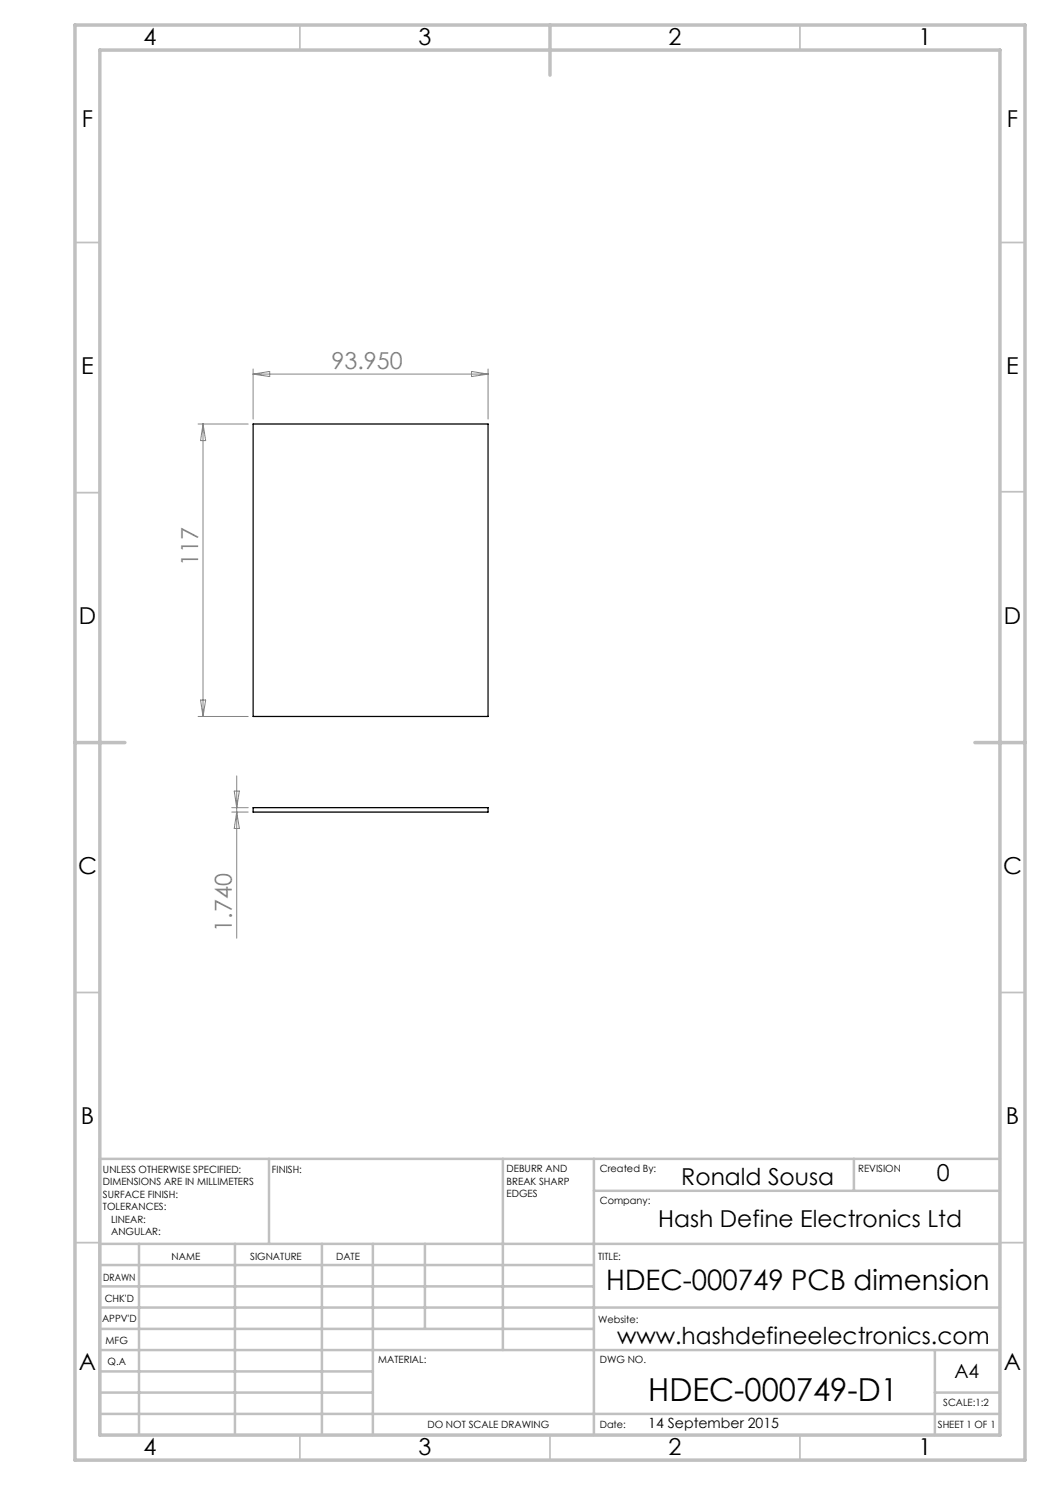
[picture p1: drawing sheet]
<svg xmlns="http://www.w3.org/2000/svg" width="210mm" height="297mm" viewBox="0 0 210 297" stroke-linecap="round" stroke-linejoin="round" font-family="sans-serif">
<g fill="none" stroke="#c0c0c0" stroke-width=".35">
<path d="M60 5v5M160 5v5M15 48.5h5M200 48.5h5M15 98.5h5M200 98.4h5M15 198.5h5M200 198.5h5M15 248.5h5M200 248.5h5M60 287v5M110 287v5"/>
<path d="M160 287v5"/>
</g>
<g fill="none" stroke="#c0c0c0" stroke-width=".5">
<path d="M53.8 231.8v17M100.6 231.8v38.2M118.8 231.8v55.2M118.8 238.2h81.2M170.8 231.8v6.4M200 231.8h-180v55.2M20 248.8h180M20 257.3h98.8M20 253h98.8M27.8 248.8v38.2M47 248.8v38.2M64.4 248.8v38.2"/>
<path d="M74.6 248.8v38.2M85 248.8v17M20 265.8h98.8M20 261.5h180M20 278.5h54.6M20 274.3h54.6M20 270h180M187 278.5h13M187 270v17M20 282.8h180"/>
</g>
<path d="M15 5h190v287h-190zM20 10h180v277h-180zM110 5v10M15 148.5h10M195 148.5h10" fill="none" stroke="#c0c0c0" stroke-width=".7"/>
<g fill="none" stroke="#808080" stroke-width=".2">
<path d="M50.6 73.8v10M50.6 74.8h47M50.6 74.8l3.3-.5v1zM94.3 74.3l3.3 .5-3.3 .5zM97.6 73.8v10M39.6 84.8h10M40.6 84.8v58.5M40.6 84.8l.5 3.3h-1zM39.6 143.3h10M40.1 140h1l-.5 3.3zM46.8 158.2h1.1l-.6 3.3zM47.3 155.2v32.4"/>
<path d="M46.4 161.5h3.2M46.4 162.4h3.2M47.3 162.4l.6 3.3h-1.1z"/>
</g>
<path d="M50.6 84.8h47v58.5h-47zM50.6 161.5h47v.9h-47z" fill="none" stroke="#000" stroke-width=".25"/>
<text font-size="6.3" x="129.7" y="280.1">HDEC-000749-D1</text>
<text font-size="5.6" x="121.2" y="258">HDEC-000749 PCB dimension</text>
<g font-size="4.7">
<text x="28.7" y="9">4</text>
<text x="83.7" y="9">3</text>
<text x="133.7" y="9">2</text>
<text x="183.7" y="9">1</text>
<text x="16.4" y="25.5">F</text>
<text x="201.4" y="25.5">F</text>
<text x="16.2" y="74.7">E</text>
<text x="201.2" y="74.7">E</text>
<text x="15.8" y="124.8">D</text>
<text x="200.8" y="124.8">D</text>
<text x="15.6" y="174.8">C</text>
<text x="200.6" y="174.8">C</text>
<text x="16.2" y="224.7">B</text>
<text x="201.2" y="224.7">B</text>
<text x="136.3" y="237">Ronald Sousa</text>
<text x="187.4" y="236.2">0</text>
<text x="131.7" y="245.3">Hash Define Electronics Ltd</text>
<text x="123.4" y="268.8">www.hashdefineelectronics.com</text>
<text x="15.8" y="274">A</text>
<text x="200.8" y="274">A</text>
<text x="28.7" y="291">4</text>
<text x="83.7" y="291">3</text>
<text x="133.7" y="291">2</text>
<text x="183.7" y="291">1</text>
</g>
<g font-size="4.7" fill="#808080">
<text x="66.3" y="73.8">93.950</text>
<text x="39.6" y="113.2" transform="rotate(-90 39.6 113.2)">117</text>
<text x="46.4" y="186.3" transform="rotate(-90 46.4 186.3)">1.740</text>
</g>
<text font-size="3.9" x="190.9" y="275.5">A4</text>
<text font-size="2.8" x="129.7" y="285.6">14 September 2015</text>
<g font-size="2">
<text x="20.6" y="234.6">UNLESS OTHERWISE SPECIFIED:</text>
<text x="20.6" y="237.1">DIMENSIONS ARE IN MILLIMETERS</text>
<text x="20.6" y="239.6">SURFACE FINISH:</text>
<text x="54.4" y="234.6">FINISH:</text>
<text x="101.3" y="234.5">DEBURR AND</text>
<text x="101.3" y="237">BREAK SHARP</text>
<text x="101.3" y="239.5">EDGES</text>
<text x="119.9" y="234.5">Created By:</text>
<text x="171.6" y="234.5">REVISION</text>
<text x="20.6" y="242.1">TOLERANCES:</text>
<text x="22.2" y="244.6">LINEAR:</text>
<text x="120" y="240.8">Company:</text>
<text x="22.2" y="247.1">ANGULAR:</text>
<text x="34.3" y="252">NAME</text>
<text x="50" y="251.9">SIGNATURE</text>
<text x="67.2" y="251.9">DATE</text>
<text x="119.6" y="251.9">TITLE:</text>
<text x="20.6" y="256.1">DRAWN</text>
<text x="20.9" y="260.3">CHK'D</text>
<text x="20.4" y="264.4">APPV'D</text>
<text x="21.1" y="268.8">MFG</text>
<text x="119.6" y="264.6">Website:</text>
<text x="21.5" y="273">Q.A</text>
<text x="75.6" y="272.5">MATERIAL:</text>
<text x="120" y="272.5">DWG NO.</text>
<text x="188.7" y="281.2">SCALE:1:2</text>
<text x="85.5" y="285.6">DO NOT SCALE DRAWING</text>
<text x="120" y="285.6">Date:</text>
<text x="187.6" y="285.6">SHEET 1 OF 1</text>
</g>
</svg>
